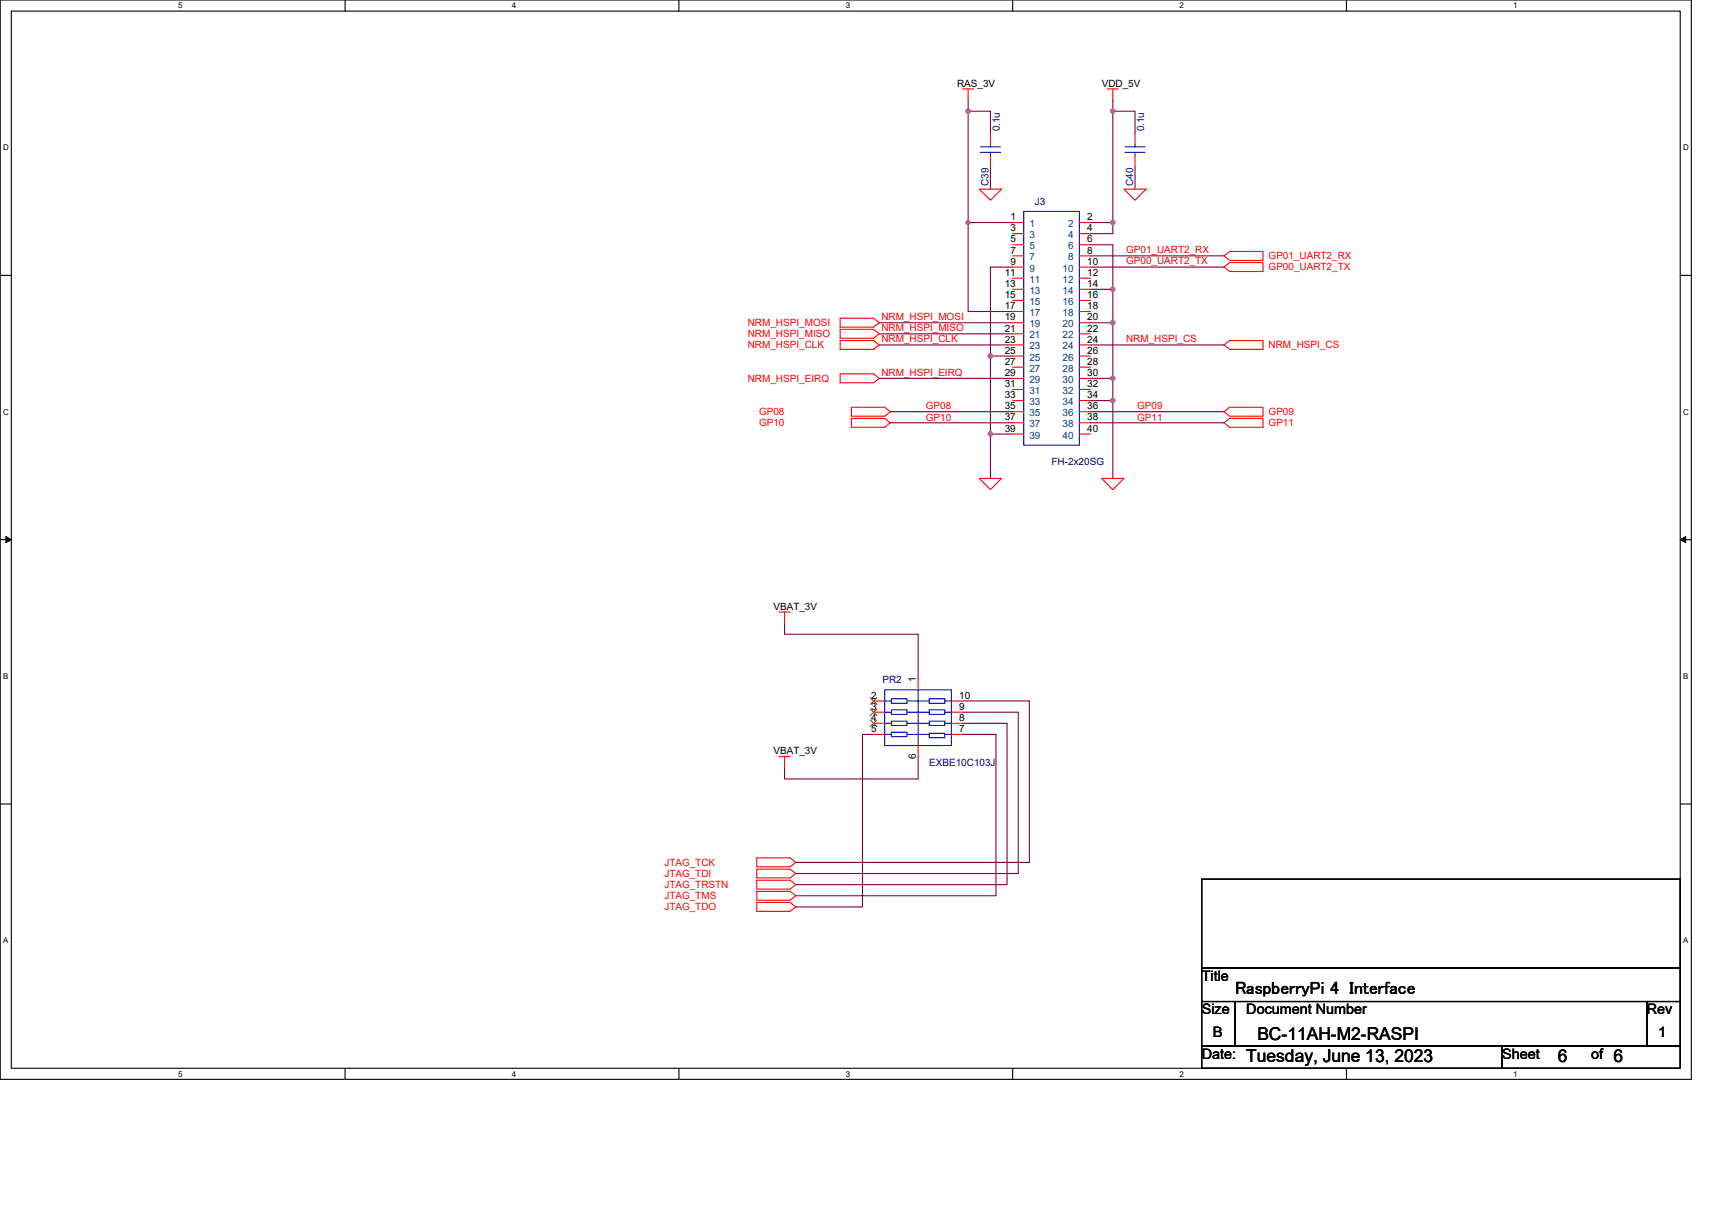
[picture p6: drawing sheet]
<svg xmlns="http://www.w3.org/2000/svg" width="297mm" height="210mm" viewBox="0 0 297 210" stroke-linecap="round" stroke-linejoin="round" font-family="sans-serif">
<path d="M0 0h293.5v187.2h-293.5zM2 1.9h289.5v183.4h-289.5z" fill="none" stroke="#000" stroke-width=".19"/>
<g fill="#fff">
<path d="M30.9 .2h.8v1.6h-.8z"/>
<path d="M30.9 185.5h.8v1.6h-.8z"/>
</g>
<path d="M59.9 0v1.9M59.9 185.3v1.9" fill="none" stroke="#000" stroke-width=".19"/>
<g fill="#fff">
<path d="M88.8 .2h.8v1.6h-.8z"/>
<path d="M88.8 185.5h.8v1.6h-.8z"/>
</g>
<path d="M117.8 0v1.9M117.8 185.3v1.9" fill="none" stroke="#000" stroke-width=".19"/>
<g fill="#fff">
<path d="M146.7 .2h.8v1.6h-.8z"/>
<path d="M146.7 185.5h.8v1.6h-.8z"/>
</g>
<path d="M175.7 0v1.9M175.7 185.3v1.9" fill="none" stroke="#000" stroke-width=".19"/>
<g fill="#fff">
<path d="M204.7 .2h.7v1.6h-.7z"/>
<path d="M204.7 185.5h.7v1.6h-.7z"/>
</g>
<path d="M233.6 0v1.9M233.6 185.3v1.9" fill="none" stroke="#000" stroke-width=".19"/>
<g fill="#fff">
<path d="M262.6 .2h.7v1.6h-.7z"/>
<path d="M262.6 185.5h.7v1.6h-.7z"/>
<path d="M.5 24.8h1v1.6h-1z"/>
<path d="M292 24.8h1v1.6h-1z"/>
<path d="M.5 70.7h1v1.5h-1z"/>
<path d="M292 70.7h1v1.5h-1z"/>
</g>
<path d="M0 47.8h2M291.5 47.8h2" fill="none" stroke="#000" stroke-width=".19"/>
<g fill="#fff">
<path d="M.5 116.5h.9v1.6h-.9z"/>
<path d="M292 116.5h.9v1.6h-.9z"/>
</g>
<path d="M0 93.6h2M291.5 93.6h2" fill="none" stroke="#000" stroke-width=".19"/>
<path d="M1 93.1l1 .5-1 .5zM291.5 93.6l1-.5v1z" fill="#000" stroke="#000" stroke-width=".17"/>
<g fill="#fff">
<path d="M.5 162.4h.9v1.5h-.9z"/>
<path d="M292 162.4h.9v1.5h-.9z"/>
</g>
<path d="M0 139.5h2M291.5 139.5h2M208.5 152.5h83v15.4h-83zM208.5 167.9h83v5.8h-83zM208.5 173.7h5.8v7.8h-5.8zM214.3 173.7h71.4v7.8h-71.4zM285.7 173.7h5.8v7.8h-5.8zM208.5 181.5h52.1v3.8h-52.1zM260.6 181.5h30.9v3.8h-30.9z" fill="none" stroke="#000" stroke-width=".19"/>
<g fill="none" stroke="#800040" stroke-width=".19">
<path d="M168 19.3v19.3M168 19.3h3.8v3.9M168 17.4v1.9M193.1 19.3h3.8v3.9M193.1 17.4v1.9M193.1 19.3v19.3M168 38.6h7.7M168 38.6v15.4h7.7M171.8 29v3.8M189.2 38.6h3.9M193.1 38.6v1.9h-3.9M196.9 29v3.8"/>
<path d="M152.5 57.9h23.2M152.5 59.8h23.2M152.5 56h23.2M175.7 46.3h-3.9v15.5M189.2 42.5h3.9v7.7M189.2 50.2h3.9M189.2 56h3.9M189.2 44.4h23.2M189.2 46.3h23.2M189.2 59.8h23.2M193.1 50.2v5.8M193.1 56v9.6"/>
<path d="M152.5 65.6h23.2M154.5 73.3h21.2M154.5 71.4h21.2M171.8 75.3v7.7M171.8 61.8v13.5M171.8 75.3h3.9M171.8 61.8h3.9M189.2 69.5h3.9M189.2 65.6h3.9M189.2 73.3h23.2M189.2 71.4h23.2M193.1 69.5v13.5"/>
<path d="M193.1 65.6v3.9M136.1 108.1v1.9h23.2v7.8M151.6 127.4h-2v29.9h-11.5M159.3 131.3v3.8h-23.2v-1.9M167 121.6h11.6v28h-40.5M167 123.5h9.7v28h-38.6M167 125.5h7.7v28h-36.6M167 127.4h5.8v28h-34.7"/>
</g>
<g fill="#f0f" stroke="#f0f" stroke-width=".19">
<circle cx="171.8" cy="75.3" r=".38"/>
<circle cx="171.8" cy="61.8" r=".38"/>
<circle cx="193.1" cy="50.2" r=".38"/>
<circle cx="193.1" cy="65.6" r=".38"/>
<circle cx="193.1" cy="56" r=".38"/>
<circle cx="193.1" cy="69.5" r=".38"/>
<circle cx="168" cy="38.6" r=".38"/>
<circle cx="193.1" cy="38.6" r=".38"/>
<circle cx="193.1" cy="19.3" r=".38"/>
<circle cx="168" cy="19.3" r=".38"/>
</g>
<g fill="none" stroke="#f00" stroke-width=".19">
<path d="M167 15.4h1.9M168 15.4v2M192.1 15.4h1.9M193.1 15.4v2M169.9 32.8h3.9l-2 1.9zM171.8 23.2v1.9M171.8 27v2M175.7 38.6h1.9M187.3 38.6h1.9M195 32.8h3.9l-2 1.9zM196.9 23.2v1.9M196.9 27v2"/>
<path d="M145.8 55.2h5.8l.9 .8-.9 .7h-5.8zM145.8 57.1h5.8l.9 .8-.9 .8h-5.8zM145.8 59.1h5.8l.9 .7-.9 .8h-5.8zM175.7 40.5h1.9M175.7 42.5h1.9M175.7 44.4h1.9M175.7 46.3h1.9M175.7 48.3h1.9M175.7 50.2h1.9M175.7 52.1h1.9M175.7 54h1.9M175.7 56h1.9"/>
<path d="M175.7 57.9h1.9M175.7 59.8h1.9M187.3 40.5h1.9M187.3 42.5h1.9M187.3 44.4h1.9M187.3 46.3h1.9M187.3 48.3h1.9M187.3 50.2h1.9M187.3 52.1h1.9M187.3 54h1.9M187.3 56h1.9M187.3 57.9h1.9"/>
<path d="M187.3 59.8h1.9M212.4 44.4l.9-.8h5.8v1.6h-5.8zM212.4 46.3l.9-.7h5.8v1.5h-5.8zM212.4 59.8l.9-.7h5.8v1.5h-5.8zM145.8 64.9h5.8l.9 .7-.9 .8h-5.8zM147.7 70.7h5.8l1 .7-1 .8h-5.8zM147.7 72.6h5.8l1 .7-1 .8h-5.8zM175.7 61.8h1.9M175.7 63.7h1.9M175.7 65.6h1.9M175.7 67.6h1.9M175.7 69.5h1.9"/>
<path d="M175.7 71.4h1.9M175.7 73.3h1.9M175.7 75.3h1.9M187.3 61.8h1.9M187.3 63.7h1.9M187.3 65.6h1.9M187.3 67.6h1.9M187.3 69.5h1.9M187.3 71.4h1.9M187.3 73.3h1.9M187.3 75.3h1.9M212.4 71.4l.9-.7h5.8v1.5h-5.8z"/>
<path d="M212.4 73.3l.9-.7h5.8v1.5h-5.8zM169.9 83h3.9l-2 1.9zM191.2 83h3.8l-1.9 1.9zM135.2 106.2h1.9M136.1 106.2v1.9M159.3 117.8v1.9M135.2 131.3h1.9M136.1 131.3v1.9M151.6 121.6h1.9M151.6 123.5h1.9M151.6 125.5h1.9M151.6 127.4h1.9"/>
<path d="M159.3 129.3v2M165.1 127.4h1.9M165.1 125.5h1.9M165.1 123.5h1.9M165.1 121.6h1.9M131.3 152.7h5.8l1 .8-1 .7h-5.8zM131.3 150.8h5.8l1 .7-1 .8h-5.8zM131.3 154.6h5.8l1 .8-1 .8h-5.8zM131.3 148.8h5.8l1 .8-1 .8h-5.8zM131.3 156.5h5.8l1 .8-1 .8h-5.8z"/>
</g>
<g fill="none" stroke="#00f" stroke-width=".19">
<path d="M170.1 26.4h3.5M170.1 25.5h3.5M171.8 25.1v.4M171.8 26.4v.6M177.6 36.7h9.7v40.5h-9.7zM195.2 26.4h3.5M195.2 25.5h3.5M196.9 25.1v.4M196.9 26.4v.6M153.5 119.7h11.6v9.6h-11.6zM159.3 119.7v9.6h-5.8M153.5 121.6h1.2"/>
<path d="M153.5 123.5h1.2M153.5 125.5h1.2M153.5 127.4h1.2M154.7 121.2h2.7v.8h-2.7zM154.7 123.1h2.7v.8h-2.7zM154.7 125.1h2.7v.8h-2.7zM154.7 127h2.7v.8h-2.7zM157.4 123.5h3.8M157.4 125.5h3.8M157.4 127.4h3.8M157.6 121.6h3.6M161.2 121.2h2.7v.8h-2.7z"/>
<path d="M161.2 127.2h2.7v.8h-2.7zM161.2 125.1h2.7v.8h-2.7zM161.2 123.1h2.7v.8h-2.7zM162 129.3h1.1M163.9 127.4h1.2M163.9 125.5h1.2M163.9 123.5h1.2M163.9 121.6h1.2"/>
</g>
<path d="M151 121l1.2 1.2M151 123l1.2 1.1M151 124.9l1.2 1.2M152.1 121l-1.1 1.2M152.1 123l-1.1 1.1M152.1 124.9l-1.1 1.2" fill="none" stroke="#804000" stroke-width=".17"/>
<g font-size="3.1">
<text x="214.3" y="172.5">RaspberryPi 4 Interface</text>
<text x="216.2" y="184.2">Tuesday, June 13, 2023</text>
<text x="218.2" y="180.3">BC-11AH-M2-RASPI</text>
<text x="270.3" y="184.2">6</text>
<text x="279.9" y="184.2">6</text>
</g>
<g font-size="2.5">
<text x="208.5" y="170.2">Title</text>
<text x="208.5" y="176">Size</text>
<text x="210.5" y="179.8">B</text>
<text x="216.2" y="176">Document Number</text>
<text x="285.7" y="176">Rev</text>
<text x="287.7" y="179.8">1</text>
<text x="208.5" y="183.7">Date:</text>
<text x="260.6" y="183.7">Sheet</text>
<text x="276.1" y="183.7">of</text>
</g>
<g font-size="1.7">
<text x="166" y="15">RAS_3V</text>
<text x="191.2" y="15">VDD_5V</text>
<text x="175.3" y="38.2">1</text>
<text x="175.3" y="40.1">3</text>
<text x="188.6" y="38.2">2</text>
<text x="188.6" y="40.1">4</text>
<text x="174.3" y="47.9">11</text>
<text x="175.3" y="42.1">5</text>
<text x="175.3" y="44">7</text>
<text x="175.3" y="45.9">9</text>
<text x="188.6" y="42.1">6</text>
<text x="188.6" y="44">8</text>
<text x="188.6" y="45.9">10</text>
<text x="188.6" y="47.9">12</text>
<text x="174.3" y="49.8">13</text>
<text x="174.3" y="51.7">15</text>
<text x="174.3" y="53.6">17</text>
<text x="188.6" y="49.8">14</text>
<text x="188.6" y="51.7">16</text>
<text x="188.6" y="53.6">18</text>
<text x="174.3" y="55.6">19</text>
<text x="174.3" y="57.5">21</text>
<text x="174.3" y="59.4">23</text>
<text x="188.6" y="55.6">20</text>
<text x="188.6" y="57.5">22</text>
<text x="188.6" y="59.4">24</text>
<text x="174.3" y="61.4">25</text>
<text x="174.3" y="63.3">27</text>
<text x="174.3" y="65.2">29</text>
<text x="188.6" y="61.4">26</text>
<text x="188.6" y="63.3">28</text>
<text x="188.6" y="65.2">30</text>
<text x="174.3" y="67.2">31</text>
<text x="174.3" y="69.1">33</text>
<text x="174.3" y="71">35</text>
<text x="188.6" y="67.2">32</text>
<text x="188.6" y="69.1">34</text>
<text x="188.6" y="71">36</text>
<text x="174.3" y="72.9">37</text>
<text x="174.3" y="74.9">39</text>
<text x="188.6" y="72.9">38</text>
<text x="188.6" y="74.9">40</text>
<text x="134.2" y="105.8">VBAT_3V</text>
<text x="158.9" y="118.3" transform="rotate(-90 158.9 118.3)">1</text>
<text x="151.2" y="121.2">2</text>
<text x="151.2" y="123.1">3</text>
<text x="151.2" y="125.1">4</text>
<text x="166.4" y="125.1">8</text>
<text x="166.4" y="123.1">9</text>
<text x="166.4" y="121.2">10</text>
<text x="134.2" y="130.9">VBAT_3V</text>
<text x="151.2" y="127">5</text>
<text x="158.9" y="131.6" transform="rotate(-90 158.9 131.6)">6</text>
<text x="166.4" y="127">7</text>
</g>
<g font-size="1.7" fill="#000080">
<text x="173.5" y="22.8" transform="rotate(-90 173.5 22.8)">0.1u</text>
<text x="198.5" y="22.8" transform="rotate(-90 198.5 22.8)">0.1u</text>
<text x="171.5" y="32.2" transform="rotate(-90 171.5 32.2)">C39</text>
<text x="179.6" y="35.5">J3</text>
<text x="196.6" y="32.2" transform="rotate(-90 196.6 32.2)">C40</text>
<text x="182.5" y="80.7">FH-2x20SG</text>
<text x="153.1" y="118.5">PR2</text>
<text x="161.2" y="132.8">EXBE10C103J</text>
</g>
<g font-size="1.7" fill="#004080">
<text x="178.6" y="39.4">1</text>
<text x="178.6" y="41.3">3</text>
<text x="185.3" y="39.4">2</text>
<text x="185.3" y="41.3">4</text>
<text x="178.6" y="43.2">5</text>
<text x="178.6" y="45.2">7</text>
<text x="178.6" y="47.1">9</text>
<text x="184.4" y="47.1">10</text>
<text x="185.3" y="43.2">6</text>
<text x="185.3" y="45.2">8</text>
<text x="178.6" y="49">11</text>
<text x="178.6" y="51">13</text>
<text x="178.6" y="52.9">15</text>
<text x="184.4" y="49">12</text>
<text x="184.4" y="51">14</text>
<text x="184.4" y="52.9">16</text>
<text x="178.6" y="54.8">17</text>
<text x="178.6" y="56.8">19</text>
<text x="178.6" y="58.7">21</text>
<text x="184.4" y="54.8">18</text>
<text x="184.4" y="56.8">20</text>
<text x="184.4" y="58.7">22</text>
<text x="178.6" y="60.6">23</text>
<text x="178.6" y="62.5">25</text>
<text x="178.6" y="64.5">27</text>
<text x="184.4" y="60.6">24</text>
<text x="184.4" y="62.5">26</text>
<text x="184.4" y="64.5">28</text>
<text x="178.6" y="66.4">29</text>
<text x="178.6" y="68.3">31</text>
<text x="178.6" y="70.3">33</text>
<text x="184.4" y="66.4">30</text>
<text x="184.4" y="68.3">32</text>
<text x="184.4" y="70.3">34</text>
<text x="178.6" y="72.2">35</text>
<text x="178.6" y="74.1">37</text>
<text x="178.6" y="76.1">39</text>
<text x="184.4" y="72.2">36</text>
<text x="184.4" y="74.1">38</text>
<text x="184.4" y="76.1">40</text>
</g>
<g font-size="1.7" fill="#f00">
<text x="195.4" y="43.9">GP01_UART2_RX</text>
<text x="195.4" y="45.8">GP00_UART2_TX</text>
<text x="220.1" y="45">GP01_UART2_RX</text>
<text x="220.1" y="46.9">GP00_UART2_TX</text>
<text x="129.7" y="56.6">NRM_HSPI_MOSI</text>
<text x="129.7" y="58.5">NRM_HSPI_MISO</text>
<text x="152.9" y="55.5">NRM_HSPI_MOSI</text>
<text x="152.9" y="57.4">NRM_HSPI_MISO</text>
<text x="152.9" y="59.4">NRM_HSPI_CLK</text>
<text x="195.4" y="59.4">NRM_HSPI_CS</text>
<text x="129.7" y="60.4">NRM_HSPI_CLK</text>
<text x="152.9" y="65.2">NRM_HSPI_EIRQ</text>
<text x="220.1" y="60.4">NRM_HSPI_CS</text>
<text x="129.7" y="66.2">NRM_HSPI_EIRQ</text>
<text x="160.6" y="71">GP08</text>
<text x="197.3" y="71">GP09</text>
<text x="131.7" y="72">GP08</text>
<text x="131.7" y="73.9">GP10</text>
<text x="160.6" y="73">GP10</text>
<text x="197.3" y="73">GP11</text>
<text x="220.1" y="72">GP09</text>
<text x="220.1" y="73.9">GP11</text>
<text x="115.3" y="154.1">JTAG_TRSTN</text>
<text x="115.3" y="152.1">JTAG_TDI</text>
<text x="115.3" y="156">JTAG_TMS</text>
<text x="115.3" y="150.2">JTAG_TCK</text>
<text x="115.3" y="157.9">JTAG_TDO</text>
</g>
<g font-size="1.4">
<text x="30.9" y="1.5">5</text>
<text x="88.8" y="1.5">4</text>
<text x="146.7" y="1.5">3</text>
<text x="204.7" y="1.5">2</text>
<text x="262.6" y="1.5">1</text>
<text x=".5" y="26.1">D</text>
<text x="292" y="26.1">D</text>
<text x=".5" y="71.9">C</text>
<text x="292" y="71.9">C</text>
<text x=".5" y="117.8">B</text>
<text x="292" y="117.8">B</text>
<text x=".5" y="163.6">A</text>
<text x="292" y="163.6">A</text>
<text x="30.9" y="186.8">5</text>
<text x="88.8" y="186.8">4</text>
<text x="146.7" y="186.8">3</text>
<text x="204.7" y="186.8">2</text>
<text x="262.6" y="186.8">1</text>
</g>
</svg>
